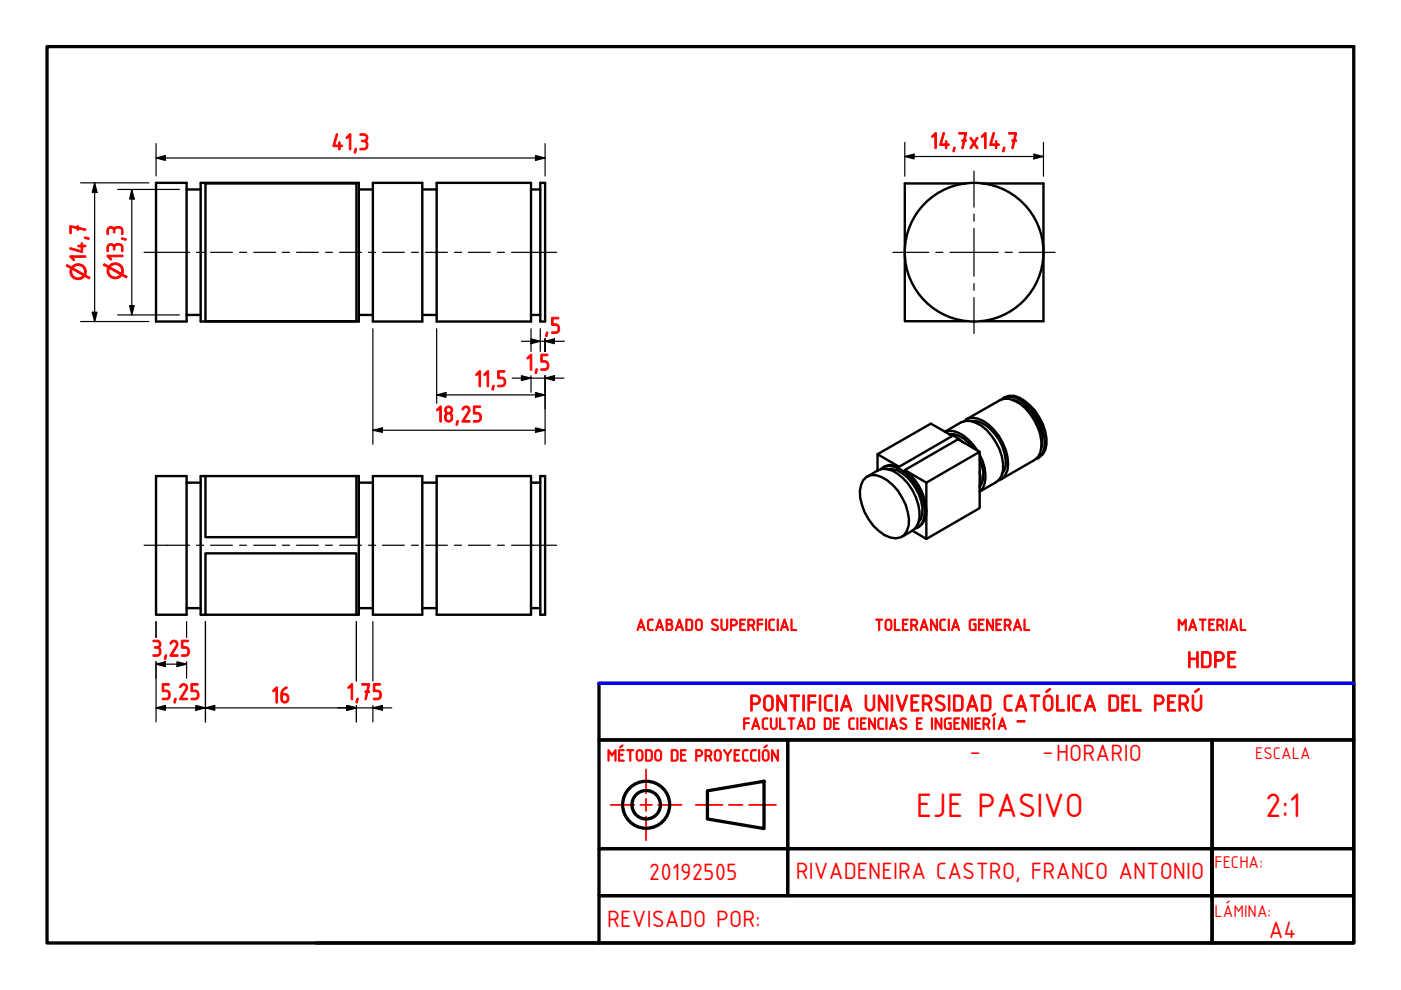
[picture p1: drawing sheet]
<svg xmlns="http://www.w3.org/2000/svg" width="297mm" height="210mm" viewBox="0 0 297 210" stroke-linecap="round" stroke-linejoin="round" font-family="sans-serif">
<!-- layer: Visible (ISO) -->
<g fill="none" stroke="#000" stroke-width=".51">
<path d="M33.1 38.8h6.5v29.4h-6.5zM42.5 38.8h33.6v29.4h-33.6zM43.6 38.9h32v29.2h-32zM79.1 38.8h10.4v29.4h-10.4zM92.6 38.8h20v29.4h-20zM114.6 38.8h1v29.4h-1zM204.8 38.9h-13v29.2h13M208.2 38.9h13v29.2h-13M39.6 40.2h2.9M76.1 40.2h3M89.5 40.2h3.1M112.6 40.2h2"/>
<path d="M39.6 66.8h2.9M76.1 66.8h3M89.5 66.8h3.1M112.6 66.8h2M186.1 96.3l4.5 2.7 11.3-6.6-4.5-2.6-11.3 6.5v3.5M186.7 99.5a3.4 3.4 0 0 1 4.1 0 11.3 11.3 0 0 1 5.3 9.1 3.3 3.3 0 0 1-2.1 3.5M188.2 99.5a4.8 4.8 0 0 1 4.1 1.7 9.9 9.9 0 0 1 3.2 7.7l-.2 1.1-.5 .8M190.6 99a3.1 3.1 0 0 0-3.4 .2M191.8 99.7l11.3-6.6 4.6 2.7-11.3 6.5zM191.8 99.7a11.2 11.2 0 0 1 4.5 9.7 3.5 3.5 0 0 1-1.7 2.5M201.2 92a5.2 5.2 0 0 1 4.2 1.9l1 1.1M201.2 92l1 .4 2 1.4"/>
<path d="M204.4 89.3a3.1 3.1 0 0 1 4.1 0 11 11 0 0 1 5.1 10.4l-.4 1-.7 .7-.9 .5M204.9 88.9l7.1-4 .9-.3a6.4 6.4 0 0 1 5.5 3.1 9.6 9.6 0 0 1 2.1 8.3l-.5 .9-.7 .7-7.1 4M205.9 89.3a5.8 5.8 0 0 1 5.1 2.8 10 10 0 0 1 2.2 6.6l-.3 1.1-.5 .8M207.2 95.5a7.6 7.6 0 0 0-6-4.2l-.9 .2 3.5-2a4.2 4.2 0 0 1 4.3 .8 11.6 11.6 0 0 1 4.6 9.2l-.3 1.2-.5 .9-.8 .7-3.4 1.9a4.1 4.1 0 0 0 1.2-3.8l-.6-2.6-.6-1.4M207.7 97.4a6.1 6.1 0 0 1 0 5.9M207.7 100l.2 1.1-.2 2M207.7 95.8v11.9l-11.3 6.6-3-1.8M212.3 84.7a3.5 3.5 0 0 1 4 .1 10.9 10.9 0 0 1 5.1 10.2l-.4 1-.6 .9-.8 .4M212.7 84.4a3.3 3.3 0 0 1 3.4-.1 11.3 11.3 0 0 1 5.8 10 3.5 3.5 0 0 1-1.9 2.9M214.7 84.7a9.4 9.4 0 0 1 6.3 9.5l-.3 1M33.1 100.9h6.5v29.4h-6.5zM39.6 102.3h2.9"/>
<path d="M43.6 100.9h32v13h-32zM43.6 100.9h-1.1v29.4h33.6v-29.4h-.5M76.1 102.3h3M79.1 100.9h10.4v29.4h-10.4zM89.5 102.3h3.1M92.6 100.9h20v29.4h-20zM112.6 102.3h2M114.6 100.9h1v29.4h-1zM183.7 101.1a3.8 3.8 0 0 1 4.4 .7 11.5 11.5 0 0 1 4.6 9.6 2.85 2.85 0 0 1-4 2.6 10.5 10.5 0 0 1-6.3-8.5 4.6 4.6 0 0 1 1.3-4.4zM183.8 101.1l2.3-1.4a4.2 4.2 0 0 1 4.3 .8 11.2 11.2 0 0 1 4.5 9.3l-.2 1.1-.5 1-.7 .6-2.3 1.3M196.4 102.3v12M39.6 128.9h2.9"/>
<path d="M43.6 130.3v-13h32v13M76.1 128.9h3M89.5 128.9h3.1M112.6 128.9h2"/>
<circle cx="206.5" cy="53.5" r="14.7"/>
</g>
<!-- layer: Border (ISO) -->
<g fill="none" stroke="#000" stroke-width=".7">
<path d="M10 9.9h277v190h-277zM127 156.9h40v23h-40zM127 144.9h160v12h-160zM167 156.9h90v23h-90zM257 156.9h30v23h-30zM127 179.9h40v10h-40zM150 167.7l12-2.1v10.1l-12-2.1zM167 179.9h90v10h30v-10h-30v10h-90zM67 199.9h60M127 189.9h130v10h-130zM257 189.9h30v10h-30z"/>
<circle cx="137" cy="170.6" r="5"/>
<circle cx="137" cy="170.6" r="3"/>
</g>
<path d="M129.5 170.7h5M135.8 170.7h2.4M137 163.2v5M137 169.4v2.5M137 173.1v5.1M139.5 170.7h5M147.5 170.7h5.7M154.6 170.7h2.8M158.8 170.7h5.7" fill="none" stroke="#f00" stroke-width=".38"/>
<!-- layer: Centerline (ISO) -->
<g fill="none" stroke="#000" stroke-width=".25">
<path d="M30.5 53.5h9.7M41.7 53.5h1.5M44.6 53.5h4.7M50.8 53.5h1.5M53.8 53.5h4.6M59.9 53.5h1.5M62.9 53.5h4.6M69 53.5h1.5M72 53.5h4.6M78.1 53.5h1.5M81.1 53.5h4.6M87.2 53.5h1.5"/>
<path d="M90.2 53.5h4.7M96.3 53.5h1.6M99.3 53.5h4.6M105.5 53.5h1.4M108.5 53.5h9.5M30.5 115.6h9.7M41.7 115.6h1.5M44.6 115.6h4.7M50.8 115.6h1.5M53.8 115.6h4.6M59.9 115.6h1.5M62.9 115.6h4.6"/>
<path d="M69 115.6h1.5M72 115.6h4.6M78.1 115.6h1.5M81.1 115.6h4.6M87.2 115.6h1.5M90.2 115.6h4.7M96.3 115.6h1.6M99.3 115.6h4.6M105.5 115.6h1.4M108.5 115.6h9.5"/>
</g>
<!-- layer: Dimension (ISO) -->
<g fill="none" stroke="#000" stroke-width=".25">
<path d="M17.1 38.8h14.5M20.1 38.8l.5 2h-1zM20.1 38.8v29.4M33.1 33.5l2-.5v1zM33.1 33.5h82.5M33.1 30.5v6.8M113.5 33l2.1 .5-2.1 .5zM115.6 30.5v6.8M191.8 33.2l2-.5v1zM191.8 33.2h29.4M191.8 30.2v7.2M219.2 32.7l2 .5-2 .5z"/>
<path d="M221.2 30.2v7.2M25 40.2h13M27.9 40.2l.5 2h-.9zM27.9 40.2v26.6M17.1 68.2h14.5M19.6 66.2h1l-.5 2zM25 66.8h13M27.5 64.8h.9l-.5 2zM79.1 69.7v24.5M92.6 69.7v15.8M110.6 79.7l2 .5-2 .5zM110.6 72.4h9"/>
<path d="M112.6 71.9l2 .5-2 .5zM112.6 69.7v4.8M112.6 79.7v3.5M114.6 69.7v4.8M115.6 72.4l1.9-.5v1zM115.6 71.9v2.6M115.6 79.7v14.5M79.1 91.2l2-.5v1zM79.1 91.2h36.5M92.6 83.7l2-.5v1zM92.6 83.7h23M108.6 80.2h11"/>
<path d="M113.5 83.2l2.1 .5-2.1 .5zM113.5 90.7l2.1 .5-2.1 .5zM115.6 80.2l1.9-.5v1zM33.1 131.8v3.4M39.6 131.8v3.4M43.6 131.8v21.3M75.6 131.8v12.6M79.1 131.8v12.6M33.1 140.8l2-.5v1zM33.1 150.1l2-.5v1zM33.1 140.3v12.8M33.1 140.8h6.5"/>
<path d="M33.1 150.1h50M37.5 140.3l2.1 .5-2.1 .5zM39.6 140.3v3.5M41.5 149.6l2.1 .5-2.1 .5zM43.6 150.1l1.9-.5v1zM73.5 149.6l2.1 .5-2.1 .5zM75.6 149.6v3.5M79.1 150.1l2-.5v1zM79.1 149.6v3.5"/>
</g>
<g fill="#000">
<path d="M33.1 33.5l2-.5v1z" fill-rule="evenodd"/>
<path d="M113.5 33l2.1 .5-2.1 .5z" fill-rule="evenodd"/>
<path d="M191.8 33.2l2-.5v1z" fill-rule="evenodd"/>
<path d="M219.2 32.7l2 .5-2 .5z" fill-rule="evenodd"/>
<path d="M20.1 38.8l.5 2h-1z" fill-rule="evenodd"/>
<path d="M27.9 40.2l.5 2h-.9z" fill-rule="evenodd"/>
<path d="M19.6 66.2h1l-.5 2z" fill-rule="evenodd"/>
<path d="M27.5 64.8h.9l-.5 2z" fill-rule="evenodd"/>
<path d="M112.6 71.9l2 .5-2 .5z" fill-rule="evenodd"/>
<path d="M115.6 72.4l1.9-.5v1z" fill-rule="evenodd"/>
<path d="M115.6 80.2l1.9-.5v1z" fill-rule="evenodd"/>
<path d="M79.1 91.2l2-.5v1z" fill-rule="evenodd"/>
<path d="M92.6 83.7l2-.5v1z" fill-rule="evenodd"/>
<path d="M110.6 79.7l2 .5-2 .5z" fill-rule="evenodd"/>
<path d="M113.5 83.2l2.1 .5-2.1 .5z" fill-rule="evenodd"/>
<path d="M113.5 90.7l2.1 .5-2.1 .5z" fill-rule="evenodd"/>
<path d="M33.1 140.8l2-.5v1z" fill-rule="evenodd"/>
<path d="M33.1 150.1l2-.5v1z" fill-rule="evenodd"/>
<path d="M37.5 140.3l2.1 .5-2.1 .5z" fill-rule="evenodd"/>
<path d="M41.5 149.6l2.1 .5-2.1 .5z" fill-rule="evenodd"/>
<path d="M43.6 150.1l1.9-.5v1z" fill-rule="evenodd"/>
<path d="M73.5 149.6l2.1 .5-2.1 .5z" fill-rule="evenodd"/>
<path d="M73.5 149.6l2.1 .5-2.1 .5z" fill-rule="evenodd"/>
<path d="M79.1 150.1l2-.5v1z" fill-rule="evenodd"/>
</g>
<!-- layer: Center Mark (ISO) -->
<path d="M206.5 36.3v7.6M189.3 53.5h7.6M198.4 53.5h1.5M201.4 53.5h10.2M206.5 45.4v1.5M206.5 48.4v10.2M213.1 53.5h1.5M216.1 53.5h7.6M206.5 60.1v1.5M206.5 63.1v7.6" fill="none" stroke="#000" stroke-width=".25"/>
<!-- layer: Border (ISO) -->
<path d="M127 144.9h160" fill="none" stroke="#00f" stroke-width=".7"/>
<g font-size="7.7" fill="#f00">
<text x="194.2" y="173.1">EJE PASIVO</text>
<text x="268.2" y="173.1">2:1</text>
</g>
<g font-size="5.4" fill="#f00">
<text x="205.5" y="160.7">-</text>
<text x="221" y="160.7">-HORARIO</text>
<text x="137.5" y="186.7">20192505</text>
<text x="168.7" y="186.3">RIVADENEIRA CASTRO, FRANCO ANTONIO</text>
<text x="128.7" y="196.6">REVISADO POR:</text>
<text x="269" y="198.9">A4</text>
</g>
<g font-size="5.3" fill="#f00">
<text x="70.2" y="31.8">41,3</text>
<text x="197.2" y="31.5">14,7x14,7</text>
<text x="18.2" y="55.6" transform="rotate(-90 18.2 55.6)">14,7</text>
<text x="26.1" y="55.5" transform="rotate(-90 26.1 55.5)">13,3</text>
<text x="115.3" y="70.7">,5</text>
<text x="100.5" y="82">11,5</text>
<text x="111.4" y="78.5">1,5</text>
<text x="92.2" y="89.5">18,25</text>
<text x="32.1" y="139.2">3,25</text>
<text x="251.7" y="141.6">HDPE</text>
<text x="34" y="148.4">5,25</text>
<text x="57.5" y="149.1">16</text>
<text x="73.4" y="148.4">1,75</text>
<text x="158.8" y="150.8">PONTIFICIA UNIVERSIDAD CATÓLICA DEL PERÚ</text>
<text x="215.3" y="154">-</text>
</g>
<g font-size="4.5" fill="#f00">
<text x="18.2" y="59.5" transform="rotate(-90 18.2 59.5)">⌀</text>
<text x="26.1" y="59.3" transform="rotate(-90 26.1 59.3)">⌀</text>
</g>
<g font-size="3.9" fill="#f00">
<text x="266.1" y="160.9">ESCALA</text>
<text x="257.5" y="183.9">FECHA:</text>
<text x="257.5" y="194.4">LÁMINA:</text>
</g>
<g font-size="3.8" fill="#f00">
<text x="134.8" y="133.7">ACABADO SUPERFICIAL</text>
<text x="185.4" y="133.7">TOLERANCIA GENERAL</text>
<text x="249.6" y="133.7">MATERIAL</text>
<text x="157.4" y="154.7">FACULTAD DE CIENCIAS E INGENIERÍA</text>
<text x="128.7" y="161.4">MÉTODO DE PROYECCIÓN</text>
</g>
</svg>
